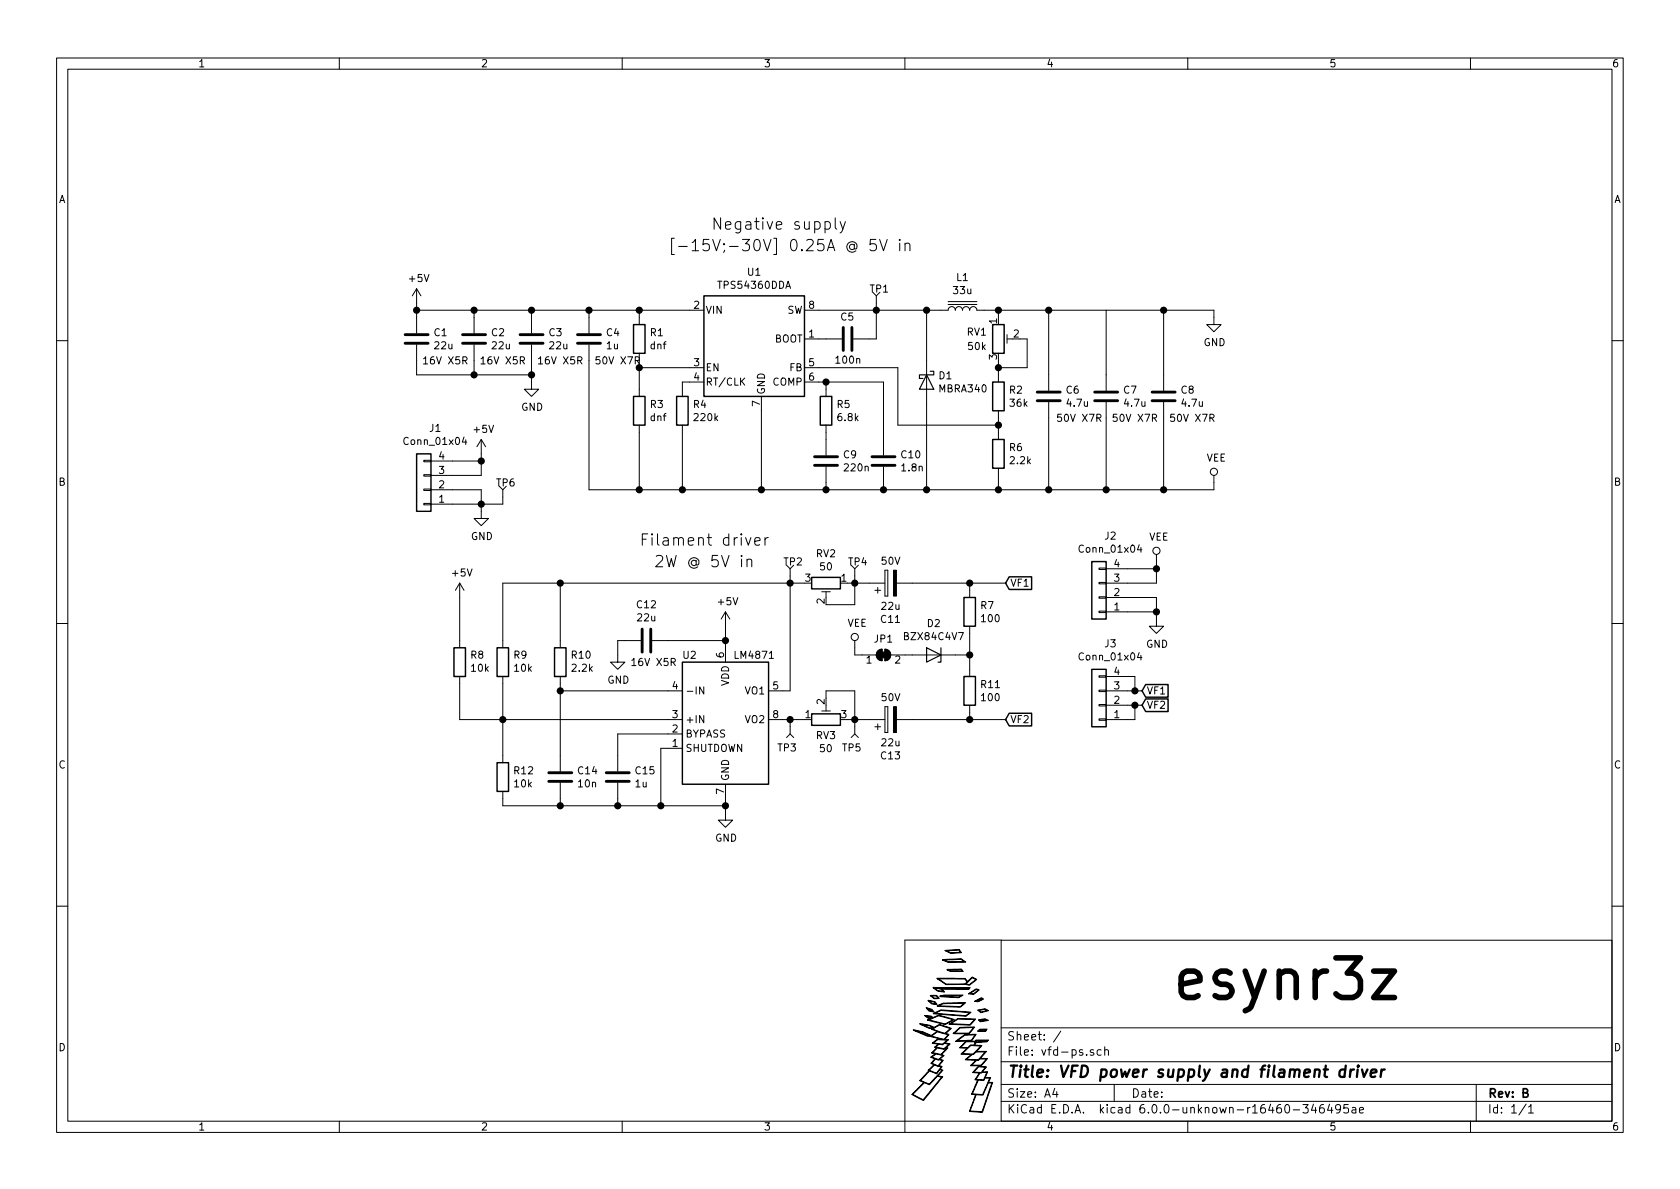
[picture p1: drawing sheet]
EESchema Schematic File Version 5
LIBS:vfd-ps-cache
EELAYER 29 0
EELAYER END
$Descr A4 11693 8268
encoding utf-8
Sheet 1 1
Title "VFD power supply and filament driver"
Date ""
Rev "B"
Comp ""
Comment1 ""
Comment2 ""
Comment3 ""
Comment4 ""
$EndDescr
$Comp
L esynr3z_Symbol:R_POT_TRIM RV1
U 1 1
P 6950 2350
F 0 "RV1" H 6800 2400 50  0000 C CNN
F 1 "50k" H 6800 2300 50  0000 C CNN
F 2 "esynr3z_Potentiometer:Bourns_3362P" H 6950 2350 50  0001 C CNN
F 3 "~" H 6950 2350 50  0001 C CNN
	1    6950 2350
	1    0    0    -1  
$EndComp
$Comp
L esynr3z_Symbol:L_Core_Iron L1
U 1 1
P 6700 2150
F 0 "L1" V 6925 2150 50  0000 C CNN
F 1 "33u" V 6834 2150 50  0000 C CNN
F 2 "esynr3z_Inductor:Sumida_CDRH127" H 6700 2150 50  0001 C CNN
F 3 "~" H 6700 2150 50  0001 C CNN
	1    6700 2150
	0    -1   -1   0   
$EndComp
$Comp
L esynr3z_Symbol:R R1
U 1 1
P 4450 2350
F 0 "R1" H 4520 2396 50  0000 L CNN
F 1 "dnf" H 4520 2305 50  0000 L CNN
F 2 "esynr3z_Resistor:R_0805" V 4380 2350 50  0001 C CNN
F 3 "~" H 4450 2350 50  0001 C CNN
	1    4450 2350
	1    0    0    -1  
$EndComp
$Comp
L esynr3z_Symbol:C C3
U 1 1
P 3700 2350
F 0 "C3" H 3815 2396 50  0000 L CNN
F 1 "22u" H 3815 2305 50  0000 L CNN
F 2 "esynr3z_Capacitor:C_1210" H 3738 2200 50  0001 C CNN
F 3 "~" H 3700 2350 50  0001 C CNN
F 4 "16V X5R" H 3900 2200 50  0000 C CNN "Rating"
	1    3700 2350
	1    0    0    -1  
$EndComp
$Comp
L power:GND #PWR02
U 1 1
P 8450 2200
F 0 "#PWR02" H 8450 1950 50  0001 C CNN
F 1 "GND" H 8455 2027 50  0000 C CNN
F 2 "" H 8450 2200 50  0001 C CNN
F 3 "" H 8450 2200 50  0001 C CNN
	1    8450 2200
	1    0    0    -1  
$EndComp
Wire Wire Line
	8450 2200 8450 2150
$Comp
L esynr3z_AmplifierAudio:LM4871 U2
U 1 1
P 5050 5000
F 0 "U2" H 4800 5450 50  0000 C CNN
F 1 "LM4871" H 5250 5450 50  0000 C CNN
F 2 "esynr3z_SO:SOIC-8_3.9x4.9mm_P1.27mm" H 6000 5600 50  0001 C CIN
F 3 "http://www.ti.com/lit/ds/symlink/lm4871.pdf" H 6050 5700 50  0001 C CNN
	1    5050 5000
	1    0    0    -1  
$EndComp
$Comp
L power:GND #PWR013
U 1 1
P 5050 5650
F 0 "#PWR013" H 5050 5400 50  0001 C CNN
F 1 "GND" H 5055 5477 50  0000 C CNN
F 2 "" H 5050 5650 50  0001 C CNN
F 3 "" H 5050 5650 50  0001 C CNN
	1    5050 5650
	1    0    0    -1  
$EndComp
Wire Wire Line
	5050 5550 5050 5600
$Comp
L power:+5V #PWR010
U 1 1
P 5050 4350
F 0 "#PWR010" H 5050 4200 50  0001 C CNN
F 1 "+5V" H 5065 4523 50  0000 C CNN
F 2 "" H 5050 4350 50  0001 C CNN
F 3 "" H 5050 4350 50  0001 C CNN
	1    5050 4350
	1    0    0    -1  
$EndComp
$Comp
L esynr3z_Symbol:C C12
U 1 1
P 4500 4450
F 0 "C12" V 4248 4450 50  0000 C CNN
F 1 "22u" V 4339 4450 50  0000 C CNN
F 2 "esynr3z_Capacitor:C_1210" H 4538 4300 50  0001 C CNN
F 3 "~" H 4500 4450 50  0001 C CNN
F 4 "16V X5R" V 4650 4500 50  0000 C CNN "Rating"
	1    4500 4450
	0    1    1    0   
$EndComp
$Comp
L power:GND #PWR012
U 1 1
P 4300 4550
F 0 "#PWR012" H 4300 4300 50  0001 C CNN
F 1 "GND" H 4305 4377 50  0000 C CNN
F 2 "" H 4300 4550 50  0001 C CNN
F 3 "" H 4300 4550 50  0001 C CNN
	1    4300 4550
	1    0    0    -1  
$EndComp
$Comp
L esynr3z_Symbol:R R10
U 1 1
P 3900 4600
F 0 "R10" H 3830 4554 50  0000 R CNN
F 1 "2.2k" H 3830 4645 50  0000 R CNN
F 2 "esynr3z_Resistor:R_0805" V 3830 4600 50  0001 C CNN
F 3 "~" H 3900 4600 50  0001 C CNN
	1    3900 4600
	-1   0    0    1   
$EndComp
$Comp
L esynr3z_Symbol:R R8
U 1 1
P 3200 4600
F 0 "R8" H 3130 4554 50  0000 R CNN
F 1 "10k" H 3130 4645 50  0000 R CNN
F 2 "esynr3z_Resistor:R_0805" V 3130 4600 50  0001 C CNN
F 3 "~" H 3200 4600 50  0001 C CNN
	1    3200 4600
	-1   0    0    1   
$EndComp
$Comp
L esynr3z_Symbol:R R9
U 1 1
P 3500 4600
F 0 "R9" H 3430 4554 50  0000 R CNN
F 1 "10k" H 3430 4645 50  0000 R CNN
F 2 "esynr3z_Resistor:R_0805" V 3430 4600 50  0001 C CNN
F 3 "~" H 3500 4600 50  0001 C CNN
	1    3500 4600
	-1   0    0    1   
$EndComp
$Comp
L esynr3z_Symbol:R R12
U 1 1
P 3500 5400
F 0 "R12" H 3570 5446 50  0000 L CNN
F 1 "10k" H 3570 5355 50  0000 L CNN
F 2 "esynr3z_Resistor:R_0805" V 3430 5400 50  0001 C CNN
F 3 "~" H 3500 5400 50  0001 C CNN
	1    3500 5400
	1    0    0    -1  
$EndComp
$Comp
L esynr3z_Symbol:C C14
U 1 1
P 3900 5400
F 0 "C14" H 4015 5446 50  0000 L CNN
F 1 "10n" H 4015 5355 50  0000 L CNN
F 2 "esynr3z_Capacitor:C_0805" H 3938 5250 50  0001 C CNN
F 3 "~" H 3900 5400 50  0001 C CNN
	1    3900 5400
	1    0    0    -1  
$EndComp
$Comp
L esynr3z_Symbol:C C15
U 1 1
P 4300 5400
F 0 "C15" H 4415 5446 50  0000 L CNN
F 1 "1u" H 4415 5355 50  0000 L CNN
F 2 "esynr3z_Capacitor:C_1206" H 4338 5250 50  0001 C CNN
F 3 "~" H 4300 5400 50  0001 C CNN
	1    4300 5400
	1    0    0    -1  
$EndComp
$Comp
L esynr3z_Symbol:R_POT_TRIM RV2
U 1 1
P 5750 4050
F 0 "RV2" V 5543 4050 50  0000 C CNN
F 1 "50" V 5634 4050 50  0000 C CNN
F 2 "esynr3z_Potentiometer:Bourns_3362P" H 5750 4050 50  0001 C CNN
F 3 "~" H 5750 4050 50  0001 C CNN
	1    5750 4050
	0    1    1    0   
$EndComp
$Comp
L esynr3z_Symbol:R_POT_TRIM RV3
U 1 1
P 5750 5000
F 0 "RV3" V 5636 5000 50  0000 C CNN
F 1 "50" V 5545 5000 50  0000 C CNN
F 2 "esynr3z_Potentiometer:Bourns_3362P" H 5750 5000 50  0001 C CNN
F 3 "~" H 5750 5000 50  0001 C CNN
	1    5750 5000
	0    -1   -1   0   
$EndComp
$Comp
L esynr3z_Symbol:C_Polar C11
U 1 1
P 6200 4050
F 0 "C11" V 5945 4050 50  0000 C CNN
F 1 "22u" V 6036 4050 50  0000 C CNN
F 2 "esynr3z_Capacitor:CP_Elec_6.3x7.7" H 6238 3900 50  0001 C CNN
F 3 "~" H 6200 4050 50  0001 C CNN
F 4 "50V" V 6350 4050 50  0000 C CNN "Rating"
	1    6200 4050
	0    -1   -1   0   
$EndComp
$Comp
L esynr3z_Symbol:C_Polar C13
U 1 1
P 6200 5000
F 0 "C13" V 5945 5000 50  0000 C CNN
F 1 "22u" V 6036 5000 50  0000 C CNN
F 2 "esynr3z_Capacitor:CP_Elec_6.3x7.7" H 6238 4850 50  0001 C CNN
F 3 "~" H 6200 5000 50  0001 C CNN
F 4 "50V" V 6350 5000 50  0000 C CNN "Rating"
	1    6200 5000
	0    -1   -1   0   
$EndComp
$Comp
L esynr3z_Symbol:R R7
U 1 1
P 6750 4250
F 0 "R7" H 6820 4296 50  0000 L CNN
F 1 "100" H 6820 4205 50  0000 L CNN
F 2 "esynr3z_Resistor:R_0805" V 6680 4250 50  0001 C CNN
F 3 "~" H 6750 4250 50  0001 C CNN
	1    6750 4250
	1    0    0    -1  
$EndComp
$Comp
L esynr3z_Symbol:R R11
U 1 1
P 6750 4800
F 0 "R11" H 6820 4846 50  0000 L CNN
F 1 "100" H 6820 4755 50  0000 L CNN
F 2 "esynr3z_Resistor:R_0805" V 6680 4800 50  0001 C CNN
F 3 "~" H 6750 4800 50  0001 C CNN
	1    6750 4800
	1    0    0    -1  
$EndComp
Wire Wire Line
	4300 5550 4300 5600
Wire Wire Line
	4300 5100 4650 5100
Wire Wire Line
	4300 5100 4300 5250
Wire Wire Line
	4650 5200 4600 5200
Wire Wire Line
	4600 5200 4600 5600
Wire Wire Line
	3900 5550 3900 5600
Wire Wire Line
	3500 5550 3500 5600
Wire Wire Line
	4650 5000 3500 5000
Wire Wire Line
	3500 5000 3500 5250
Wire Wire Line
	3900 5250 3900 4800
Wire Wire Line
	3900 4800 4650 4800
Wire Wire Line
	3900 4750 3900 4800
Connection ~ 3900 4800
Connection ~ 3500 5000
Wire Wire Line
	3500 4450 3500 4050
Wire Wire Line
	3500 4050 3900 4050
Wire Wire Line
	3900 4050 3900 4450
Wire Wire Line
	5450 4800 5500 4800
Wire Wire Line
	5500 4800 5500 4050
Wire Wire Line
	3500 4750 3500 5000
Wire Wire Line
	3200 4750 3200 5000
Wire Wire Line
	3200 5000 3500 5000
$Comp
L power:+5V #PWR09
U 1 1
P 3200 4150
F 0 "#PWR09" H 3200 4000 50  0001 C CNN
F 1 "+5V" H 3215 4323 50  0000 C CNN
F 2 "" H 3200 4150 50  0001 C CNN
F 3 "" H 3200 4150 50  0001 C CNN
	1    3200 4150
	1    0    0    -1  
$EndComp
Wire Wire Line
	5050 4350 5050 4450
Wire Wire Line
	4350 4450 4300 4450
Wire Wire Line
	4300 4450 4300 4550
Wire Wire Line
	4650 4450 5050 4450
Connection ~ 5050 4450
Wire Wire Line
	5050 4450 5050 4500
Wire Wire Line
	3200 4150 3200 4450
Wire Wire Line
	6750 4100 6750 4050
Wire Wire Line
	6750 4050 6350 4050
Wire Wire Line
	6750 4950 6750 5000
Wire Wire Line
	6750 5000 6350 5000
Wire Wire Line
	6050 5000 5950 5000
Wire Wire Line
	5900 4050 5950 4050
Wire Wire Line
	5750 4200 5950 4200
Wire Wire Line
	5950 4200 5950 4050
Connection ~ 5950 4050
Wire Wire Line
	5950 4050 6050 4050
Wire Wire Line
	5750 4850 5750 4800
Wire Wire Line
	5750 4800 5950 4800
Wire Wire Line
	5950 4800 5950 5000
Connection ~ 5950 5000
Wire Wire Line
	5950 5000 5900 5000
$Comp
L power:VEE #PWR?
U 1 1
P 5950 4500
AR Path="/5B82D2F4/5B8C6C9E" Ref="#PWR?"  Part="1" 
AR Path="/5B8C6C9E" Ref="#PWR011"  Part="1" 
F 0 "#PWR011" H 5950 4350 50  0001 C CNN
F 1 "VEE" H 5967 4673 50  0000 C CNN
F 2 "" H 5950 4500 50  0001 C CNN
F 3 "" H 5950 4500 50  0001 C CNN
	1    5950 4500
	1    0    0    -1  
$EndComp
Wire Wire Line
	6300 4550 6350 4550
Wire Wire Line
	6750 4400 6750 4550
Connection ~ 6750 4550
Wire Wire Line
	6750 4550 6750 4650
Wire Wire Line
	5600 4050 5500 4050
Connection ~ 5500 4050
Wire Wire Line
	5600 5000 5500 5000
Wire Wire Line
	3900 4050 5500 4050
Connection ~ 3900 4050
Wire Wire Line
	7000 4050 6750 4050
Connection ~ 6750 4050
Wire Wire Line
	7000 5000 6750 5000
Connection ~ 6750 5000
Wire Wire Line
	6650 4550 6750 4550
Text GLabel 7000 4050 2    50   Input ~ 0
VF1
Text GLabel 7000 5000 2    50   Input ~ 0
VF2
Text Notes 4650 1750 0    79   ~ 0
[-15V;-30V] 0.25A @ 5V in
Text Notes 4550 3950 0    79   ~ 0
2W @ 5V in
$Comp
L esynr3z_Symbol:C C2
U 1 1
P 3300 2350
F 0 "C2" H 3415 2396 50  0000 L CNN
F 1 "22u" H 3415 2305 50  0000 L CNN
F 2 "esynr3z_Capacitor:C_1210" H 3338 2200 50  0001 C CNN
F 3 "~" H 3300 2350 50  0001 C CNN
F 4 "16V X5R" H 3500 2200 50  0000 C CNN "Rating"
	1    3300 2350
	1    0    0    -1  
$EndComp
$Comp
L esynr3z_Symbol:C C4
U 1 1
P 4100 2350
F 0 "C4" H 4215 2396 50  0000 L CNN
F 1 "1u" H 4215 2305 50  0000 L CNN
F 2 "esynr3z_Capacitor:C_1206" H 4138 2200 50  0001 C CNN
F 3 "~" H 4100 2350 50  0001 C CNN
F 4 "50V X7R" H 4300 2200 50  0000 C CNN "Rating"
	1    4100 2350
	1    0    0    -1  
$EndComp
$Comp
L esynr3z_RegulatorSwitching:TPS54360DDA U1
U 1 1
P 5250 2350
F 0 "U1" H 5250 2817 50  0000 C CNN
F 1 "TPS54360DDA" H 5250 2726 50  0000 C CNN
F 2 "esynr3z_SO:TI_SO-PowerPAD-8_ThermalVias" H 5600 2950 50  0001 L CIN
F 3 "www.ti.com/lit/ds/symlink/tps54360.pdf" H 6350 3050 50  0001 C CNN
	1    5250 2350
	1    0    0    -1  
$EndComp
$Comp
L esynr3z_Symbol:R R3
U 1 1
P 4450 2850
F 0 "R3" H 4520 2896 50  0000 L CNN
F 1 "dnf" H 4520 2805 50  0000 L CNN
F 2 "esynr3z_Resistor:R_0805" V 4380 2850 50  0001 C CNN
F 3 "~" H 4450 2850 50  0001 C CNN
	1    4450 2850
	1    0    0    -1  
$EndComp
$Comp
L esynr3z_Symbol:R R4
U 1 1
P 4750 2850
F 0 "R4" H 4820 2896 50  0000 L CNN
F 1 "220k" H 4820 2805 50  0000 L CNN
F 2 "esynr3z_Resistor:R_0805" V 4680 2850 50  0001 C CNN
F 3 "~" H 4750 2850 50  0001 C CNN
	1    4750 2850
	1    0    0    -1  
$EndComp
Wire Wire Line
	3300 2200 3300 2150
Wire Wire Line
	3700 2200 3700 2150
Connection ~ 3700 2150
Wire Wire Line
	3700 2150 3300 2150
Wire Wire Line
	4100 2200 4100 2150
Connection ~ 4100 2150
Wire Wire Line
	4100 2150 3700 2150
Wire Wire Line
	4450 2200 4450 2150
Wire Wire Line
	4450 2150 4100 2150
Wire Wire Line
	4750 2700 4750 2650
$Comp
L power:GND #PWR03
U 1 1
P 3700 2650
F 0 "#PWR03" H 3700 2400 50  0001 C CNN
F 1 "GND" H 3705 2477 50  0000 C CNN
F 2 "" H 3700 2650 50  0001 C CNN
F 3 "" H 3700 2650 50  0001 C CNN
	1    3700 2650
	1    0    0    -1  
$EndComp
Wire Wire Line
	4100 3400 4450 3400
Connection ~ 4750 3400
Wire Wire Line
	4750 3400 5300 3400
Connection ~ 4450 3400
Wire Wire Line
	4450 3400 4750 3400
$Comp
L esynr3z_Symbol:C C5
U 1 1
P 5900 2350
F 0 "C5" V 6050 2300 50  0000 L CNN
F 1 "100n" V 5750 2250 50  0000 L CNN
F 2 "esynr3z_Capacitor:C_0805" H 5938 2200 50  0001 C CNN
F 3 "~" H 5900 2350 50  0001 C CNN
	1    5900 2350
	0    -1   -1   0   
$EndComp
$Comp
L esynr3z_Symbol:R R5
U 1 1
P 5750 2850
F 0 "R5" H 5820 2896 50  0000 L CNN
F 1 "6.8k" H 5820 2805 50  0000 L CNN
F 2 "esynr3z_Resistor:R_0805" V 5680 2850 50  0001 C CNN
F 3 "~" H 5750 2850 50  0001 C CNN
	1    5750 2850
	1    0    0    -1  
$EndComp
$Comp
L esynr3z_Symbol:C C9
U 1 1
P 5750 3200
F 0 "C9" H 5865 3246 50  0000 L CNN
F 1 "220n" H 5865 3155 50  0000 L CNN
F 2 "esynr3z_Capacitor:C_0805" H 5788 3050 50  0001 C CNN
F 3 "~" H 5750 3200 50  0001 C CNN
	1    5750 3200
	1    0    0    -1  
$EndComp
$Comp
L esynr3z_Symbol:C C10
U 1 1
P 6150 3200
F 0 "C10" H 6265 3246 50  0000 L CNN
F 1 "1.8n" H 6265 3155 50  0000 L CNN
F 2 "esynr3z_Capacitor:C_0805" H 6188 3050 50  0001 C CNN
F 3 "~" H 6150 3200 50  0001 C CNN
	1    6150 3200
	1    0    0    -1  
$EndComp
Wire Wire Line
	4800 2150 4450 2150
Connection ~ 4450 2150
Wire Wire Line
	4800 2550 4450 2550
Wire Wire Line
	4450 2500 4450 2550
Connection ~ 4450 2550
Wire Wire Line
	4450 2550 4450 2700
Wire Wire Line
	4800 2650 4750 2650
Wire Wire Line
	5700 2650 5750 2650
Wire Wire Line
	5750 2650 5750 2700
Wire Wire Line
	5750 2650 6150 2650
Wire Wire Line
	6150 2650 6150 3050
Connection ~ 5750 2650
Wire Wire Line
	5750 3000 5750 3050
Wire Wire Line
	6150 3350 6150 3400
Wire Wire Line
	6150 3400 5750 3400
Wire Wire Line
	5750 3400 5750 3350
Wire Wire Line
	4100 2500 4100 3400
Wire Wire Line
	4450 3000 4450 3400
Wire Wire Line
	4750 3000 4750 3400
Wire Wire Line
	5300 2850 5300 3400
Wire Wire Line
	5300 3400 5750 3400
Connection ~ 5300 3400
Connection ~ 5750 3400
$Comp
L esynr3z_Symbol:R R2
U 1 1
P 6950 2750
F 0 "R2" H 7020 2796 50  0000 L CNN
F 1 "36k" H 7020 2705 50  0000 L CNN
F 2 "esynr3z_Resistor:R_0805" V 6880 2750 50  0001 C CNN
F 3 "~" H 6950 2750 50  0001 C CNN
	1    6950 2750
	1    0    0    -1  
$EndComp
$Comp
L esynr3z_Symbol:R R6
U 1 1
P 6950 3150
F 0 "R6" H 7020 3196 50  0000 L CNN
F 1 "2.2k" H 7020 3105 50  0000 L CNN
F 2 "esynr3z_Resistor:R_0805" V 6880 3150 50  0001 C CNN
F 3 "~" H 6950 3150 50  0001 C CNN
	1    6950 3150
	1    0    0    -1  
$EndComp
Wire Wire Line
	7100 2350 7150 2350
Wire Wire Line
	7150 2350 7150 2550
Wire Wire Line
	7150 2550 6950 2550
Wire Wire Line
	6950 2550 6950 2500
Wire Wire Line
	6950 2550 6950 2600
Connection ~ 6950 2550
Wire Wire Line
	6950 2900 6950 2950
Wire Wire Line
	6950 2200 6950 2150
Wire Wire Line
	6250 2950 6250 2550
Connection ~ 6950 2950
Wire Wire Line
	6950 2950 6950 3000
Wire Wire Line
	5700 2150 6100 2150
Wire Wire Line
	5700 2350 5750 2350
Wire Wire Line
	6050 2350 6100 2350
Wire Wire Line
	6100 2350 6100 2150
Connection ~ 6100 2150
Wire Wire Line
	5700 2550 6250 2550
Wire Wire Line
	6450 2500 6450 2150
Wire Wire Line
	6950 3400 6950 3300
Connection ~ 6150 3400
Wire Wire Line
	6450 2800 6450 3400
$Comp
L esynr3z_Symbol:C C7
U 1 1
P 7700 2750
F 0 "C7" H 7815 2796 50  0000 L CNN
F 1 "4.7u" H 7815 2705 50  0000 L CNN
F 2 "esynr3z_Capacitor:C_1210" H 7738 2600 50  0001 C CNN
F 3 "~" H 7700 2750 50  0001 C CNN
F 4 "50V X7R" H 7900 2600 50  0000 C CNN "Rating"
	1    7700 2750
	1    0    0    -1  
$EndComp
$Comp
L esynr3z_Symbol:C C6
U 1 1
P 7300 2750
F 0 "C6" H 7415 2796 50  0000 L CNN
F 1 "4.7u" H 7415 2705 50  0000 L CNN
F 2 "esynr3z_Capacitor:C_1210" H 7338 2600 50  0001 C CNN
F 3 "~" H 7300 2750 50  0001 C CNN
F 4 "50V X7R" H 7350 2600 50  0000 L CNN "Rating"
	1    7300 2750
	1    0    0    -1  
$EndComp
Wire Wire Line
	7300 2600 7300 2150
Connection ~ 7300 2150
Wire Wire Line
	7300 2150 7700 2150
Wire Wire Line
	7700 2600 7700 2150
Wire Wire Line
	7300 2900 7300 3400
Wire Wire Line
	7300 3400 7700 3400
Wire Wire Line
	7700 2900 7700 3400
Connection ~ 7300 3400
$Comp
L power:VEE #PWR?
U 1 1
P 8450 3350
AR Path="/5B82D2F4/5BBC0E2D" Ref="#PWR?"  Part="1" 
AR Path="/5BBC0E2D" Ref="#PWR04"  Part="1" 
F 0 "#PWR04" H 8450 3200 50  0001 C CNN
F 1 "VEE" H 8467 3523 50  0000 C CNN
F 2 "" H 8450 3350 50  0001 C CNN
F 3 "" H 8450 3350 50  0001 C CNN
	1    8450 3350
	1    0    0    -1  
$EndComp
Wire Wire Line
	8450 3350 8450 3400
$Comp
L power:+5V #PWR01
U 1 1
P 2900 2100
F 0 "#PWR01" H 2900 1950 50  0001 C CNN
F 1 "+5V" H 2915 2273 50  0000 C CNN
F 2 "" H 2900 2100 50  0001 C CNN
F 3 "" H 2900 2100 50  0001 C CNN
	1    2900 2100
	1    0    0    -1  
$EndComp
Wire Wire Line
	2900 2100 2900 2150
Wire Wire Line
	3500 5600 3900 5600
Connection ~ 5050 5600
Wire Wire Line
	5050 5600 5050 5650
Connection ~ 3900 5600
Wire Wire Line
	3900 5600 4300 5600
Connection ~ 4300 5600
Wire Wire Line
	4300 5600 4600 5600
Connection ~ 4600 5600
Wire Wire Line
	4600 5600 5050 5600
Wire Wire Line
	3700 2600 3300 2600
Wire Wire Line
	3700 2500 3700 2600
Wire Wire Line
	3300 2500 3300 2600
Wire Wire Line
	3700 2600 3700 2650
Connection ~ 3700 2600
$Comp
L esynr3z_DiodeSchottky:MBRA340 D1
U 1 1
P 6450 2650
F 0 "D1" V 6404 2729 50  0000 L CNN
F 1 "MBRA340" V 6495 2729 50  0000 L CNN
F 2 "esynr3z_Diode:SMA" H 6850 2900 50  0001 C CNN
F 3 "https://www.onsemi.com/pub/Collateral/MBRA340T3-D.PDF" H 7650 3000 50  0001 C CNN
	1    6450 2650
	0    1    1    0   
$EndComp
$Comp
L esynr3z_DiodeZener:BZX84C4V7 D2
U 1 1
P 6500 4550
F 0 "D2" H 6500 4334 50  0000 C CNN
F 1 "BZX84C4V7" H 6500 4425 50  0000 C CNN
F 2 "esynr3z_SOT:SOT-23" H 6500 4375 50  0001 C CNN
F 3 "https://www.onsemi.com/pub/Collateral/BZX84C2V4LT1-D.PDF" H 7750 4750 50  0001 C CNN
	1    6500 4550
	-1   0    0    1   
$EndComp
$Comp
L esynr3z_Misc:TestPoint TP1
U 1 1
P 6100 2100
F 0 "TP1" H 6050 2200 50  0000 L CNN
F 1 "TestPoint" H 6153 2111 50  0001 L CNN
F 2 "esynr3z_TestPoint:TestPoint_THTPad_D1.5mm_Drill0.7mm" H 6300 2100 50  0001 C CNN
F 3 "~" H 6300 2100 50  0001 C CNN
	1    6100 2100
	1    0    0    -1  
$EndComp
$Comp
L esynr3z_Misc:TestPoint TP2
U 1 1
P 5500 4000
F 0 "TP2" H 5450 4100 50  0000 L CNN
F 1 "TestPoint" H 5553 4011 50  0001 L CNN
F 2 "esynr3z_TestPoint:TestPoint_THTPad_D1.5mm_Drill0.7mm" H 5700 4000 50  0001 C CNN
F 3 "~" H 5700 4000 50  0001 C CNN
	1    5500 4000
	1    0    0    -1  
$EndComp
$Comp
L esynr3z_Misc:TestPoint TP3
U 1 1
P 5500 5050
F 0 "TP3" H 5450 5200 50  0000 L CNN
F 1 "TestPoint" H 5553 5061 50  0001 L CNN
F 2 "esynr3z_TestPoint:TestPoint_THTPad_D1.5mm_Drill0.7mm" H 5700 5050 50  0001 C CNN
F 3 "~" H 5700 5050 50  0001 C CNN
	1    5500 5050
	-1   0    0    1   
$EndComp
Wire Wire Line
	5500 5000 5450 5000
Connection ~ 5500 5000
Wire Wire Line
	5500 4000 5500 4050
Wire Wire Line
	6100 2100 6100 2150
$Comp
L esynr3z_Misc:SolderJumper_2_Bridged JP1
U 1 1
P 6150 4550
F 0 "JP1" H 6150 4663 50  0000 C CNN
F 1 "SolderJumper_2_Bridged" H 6150 4664 50  0001 C CNN
F 2 "esynr3z_Jumper:SolderJumper-2_P1.3mm_Bridged2Bar_RoundedPad1.0x1.5mm" H 6150 4550 50  0001 C CNN
F 3 "~" H 6150 4550 50  0001 C CNN
	1    6150 4550
	1    0    0    -1  
$EndComp
Wire Wire Line
	6000 4550 5950 4550
Wire Wire Line
	5950 4550 5950 4500
$Comp
L esynr3z_Symbol:C C1
U 1 1
P 2900 2350
F 0 "C1" H 3015 2396 50  0000 L CNN
F 1 "22u" H 3015 2305 50  0000 L CNN
F 2 "esynr3z_Capacitor:C_1210" H 2938 2200 50  0001 C CNN
F 3 "~" H 2900 2350 50  0001 C CNN
F 4 "16V X5R" H 3100 2200 50  0000 C CNN "Rating"
	1    2900 2350
	1    0    0    -1  
$EndComp
Wire Wire Line
	3300 2150 2900 2150
Connection ~ 3300 2150
Wire Wire Line
	2900 2150 2900 2200
Connection ~ 2900 2150
Wire Wire Line
	2900 2500 2900 2600
Wire Wire Line
	2900 2600 3300 2600
Connection ~ 3300 2600
$Comp
L esynr3z_Symbol:C C8
U 1 1
P 8100 2750
F 0 "C8" H 8215 2796 50  0000 L CNN
F 1 "4.7u" H 8215 2705 50  0000 L CNN
F 2 "esynr3z_Capacitor:C_1210" H 8138 2600 50  0001 C CNN
F 3 "~" H 8100 2750 50  0001 C CNN
F 4 "50V X7R" H 8300 2600 50  0000 C CNN "Rating"
	1    8100 2750
	1    0    0    -1  
$EndComp
Wire Wire Line
	7700 2150 8100 2150
Wire Wire Line
	8100 2600 8100 2150
Wire Wire Line
	8100 2900 8100 3400
Wire Wire Line
	8100 2150 8450 2150
Connection ~ 8100 2150
Wire Wire Line
	8450 3400 8100 3400
Connection ~ 7700 3400
Connection ~ 8100 3400
Wire Wire Line
	8100 3400 7700 3400
Connection ~ 6950 2150
Wire Wire Line
	6950 2150 7300 2150
Connection ~ 6950 3400
Wire Wire Line
	6950 3400 7300 3400
Wire Wire Line
	6850 2150 6950 2150
Connection ~ 6450 2150
Wire Wire Line
	6450 2150 6550 2150
Connection ~ 6450 3400
Wire Wire Line
	6450 3400 6950 3400
Wire Wire Line
	6100 2150 6450 2150
Wire Wire Line
	6150 3400 6450 3400
Wire Wire Line
	6250 2950 6950 2950
Text Notes 4950 1600 0    79   ~ 0
Negative supply
Text Notes 4450 3800 0    79   ~ 0
Filament driver
$Comp
L Connector_Generic:Conn_01x04 J1
U 1 1
P 2950 3400
F 0 "J1" H 2870 2975 50  0000 C CNN
F 1 "Conn_01x04" H 2870 3066 50  0000 C CNN
F 2 "esynr3z_Connector:PinHeader_1x04_P2.54mm_Vertical" H 2950 3400 50  0001 C CNN
F 3 "~" H 2950 3400 50  0001 C CNN
	1    2950 3400
	-1   0    0    1   
$EndComp
$Comp
L Connector_Generic:Conn_01x04 J2
U 1 1
P 7650 4150
F 0 "J2" H 7570 3725 50  0000 C CNN
F 1 "Conn_01x04" H 7570 3816 50  0000 C CNN
F 2 "esynr3z_Connector:PinHeader_1x04_P2.54mm_Vertical" H 7650 4150 50  0001 C CNN
F 3 "~" H 7650 4150 50  0001 C CNN
	1    7650 4150
	-1   0    0    1   
$EndComp
$Comp
L Connector_Generic:Conn_01x04 J3
U 1 1
P 7650 4900
F 0 "J3" H 7570 4475 50  0000 C CNN
F 1 "Conn_01x04" H 7570 4566 50  0000 C CNN
F 2 "esynr3z_Connector:PinHeader_1x04_P2.54mm_Vertical" H 7650 4900 50  0001 C CNN
F 3 "~" H 7650 4900 50  0001 C CNN
	1    7650 4900
	-1   0    0    1   
$EndComp
Text GLabel 7950 4800 2    50   Input ~ 0
VF1
Text GLabel 7950 4900 2    50   Input ~ 0
VF2
Wire Wire Line
	7950 4800 7900 4800
Wire Wire Line
	7950 4900 7900 4900
$Comp
L power:GND #PWR08
U 1 1
P 8050 4300
F 0 "#PWR08" H 8050 4050 50  0001 C CNN
F 1 "GND" H 8055 4127 50  0000 C CNN
F 2 "" H 8050 4300 50  0001 C CNN
F 3 "" H 8050 4300 50  0001 C CNN
	1    8050 4300
	1    0    0    -1  
$EndComp
$Comp
L power:VEE #PWR07
U 1 1
P 8050 3900
F 0 "#PWR07" H 8050 3750 50  0001 C CNN
F 1 "VEE" H 8067 4073 50  0000 C CNN
F 2 "" H 8050 3900 50  0001 C CNN
F 3 "" H 8050 3900 50  0001 C CNN
	1    8050 3900
	1    0    0    -1  
$EndComp
Wire Wire Line
	7850 4050 8050 4050
Wire Wire Line
	8050 4050 8050 3950
Wire Wire Line
	7850 4150 8050 4150
Wire Wire Line
	8050 4150 8050 4250
$Comp
L power:+5V #PWR05
U 1 1
P 3350 3150
F 0 "#PWR05" H 3350 3000 50  0001 C CNN
F 1 "+5V" H 3365 3323 50  0000 C CNN
F 2 "" H 3350 3150 50  0001 C CNN
F 3 "" H 3350 3150 50  0001 C CNN
	1    3350 3150
	1    0    0    -1  
$EndComp
$Comp
L power:GND #PWR06
U 1 1
P 3350 3550
F 0 "#PWR06" H 3350 3300 50  0001 C CNN
F 1 "GND" H 3355 3377 50  0000 C CNN
F 2 "" H 3350 3550 50  0001 C CNN
F 3 "" H 3350 3550 50  0001 C CNN
	1    3350 3550
	1    0    0    -1  
$EndComp
Wire Wire Line
	3150 3300 3350 3300
Wire Wire Line
	3350 3300 3350 3200
Wire Wire Line
	3150 3400 3350 3400
Wire Wire Line
	3350 3400 3350 3500
Wire Wire Line
	3150 3200 3350 3200
Connection ~ 3350 3200
Wire Wire Line
	3350 3200 3350 3150
Wire Wire Line
	3150 3500 3350 3500
Connection ~ 3350 3500
Wire Wire Line
	3350 3500 3350 3550
Wire Wire Line
	7850 3950 8050 3950
Connection ~ 8050 3950
Wire Wire Line
	8050 3950 8050 3900
Wire Wire Line
	7850 4250 8050 4250
Connection ~ 8050 4250
Wire Wire Line
	8050 4250 8050 4300
Wire Wire Line
	7850 4700 7900 4700
Wire Wire Line
	7900 4700 7900 4800
Connection ~ 7900 4800
Wire Wire Line
	7900 4800 7850 4800
Wire Wire Line
	7850 5000 7900 5000
Wire Wire Line
	7900 5000 7900 4900
Connection ~ 7900 4900
Wire Wire Line
	7900 4900 7850 4900
$Comp
L esynr3z_Misc:TestPoint TP4
U 1 1
P 5950 4000
F 0 "TP4" H 5900 4100 50  0000 L CNN
F 1 "TestPoint" H 6003 4011 50  0001 L CNN
F 2 "esynr3z_TestPoint:TestPoint_THTPad_D1.5mm_Drill0.7mm" H 6150 4000 50  0001 C CNN
F 3 "~" H 6150 4000 50  0001 C CNN
	1    5950 4000
	1    0    0    -1  
$EndComp
Wire Wire Line
	5950 4000 5950 4050
$Comp
L esynr3z_Misc:TestPoint TP5
U 1 1
P 5950 5050
F 0 "TP5" H 5900 5200 50  0000 L CNN
F 1 "TestPoint" H 6003 5061 50  0001 L CNN
F 2 "esynr3z_TestPoint:TestPoint_THTPad_D1.5mm_Drill0.7mm" H 6150 5050 50  0001 C CNN
F 3 "~" H 6150 5050 50  0001 C CNN
	1    5950 5050
	-1   0    0    1   
$EndComp
Wire Wire Line
	5950 5050 5950 5000
Wire Wire Line
	5500 5000 5500 5050
$Comp
L esynr3z_Misc:TestPoint TP6
U 1 1
P 3500 3450
F 0 "TP6" H 3450 3550 50  0000 L CNN
F 1 "TestPoint" H 3553 3461 50  0001 L CNN
F 2 "esynr3z_TestPoint:TestPoint_THTPad_D1.5mm_Drill0.7mm" H 3700 3450 50  0001 C CNN
F 3 "~" H 3700 3450 50  0001 C CNN
	1    3500 3450
	1    0    0    -1  
$EndComp
Wire Wire Line
	3500 3450 3500 3500
Wire Wire Line
	3500 3500 3350 3500
$EndSCHEMATC
